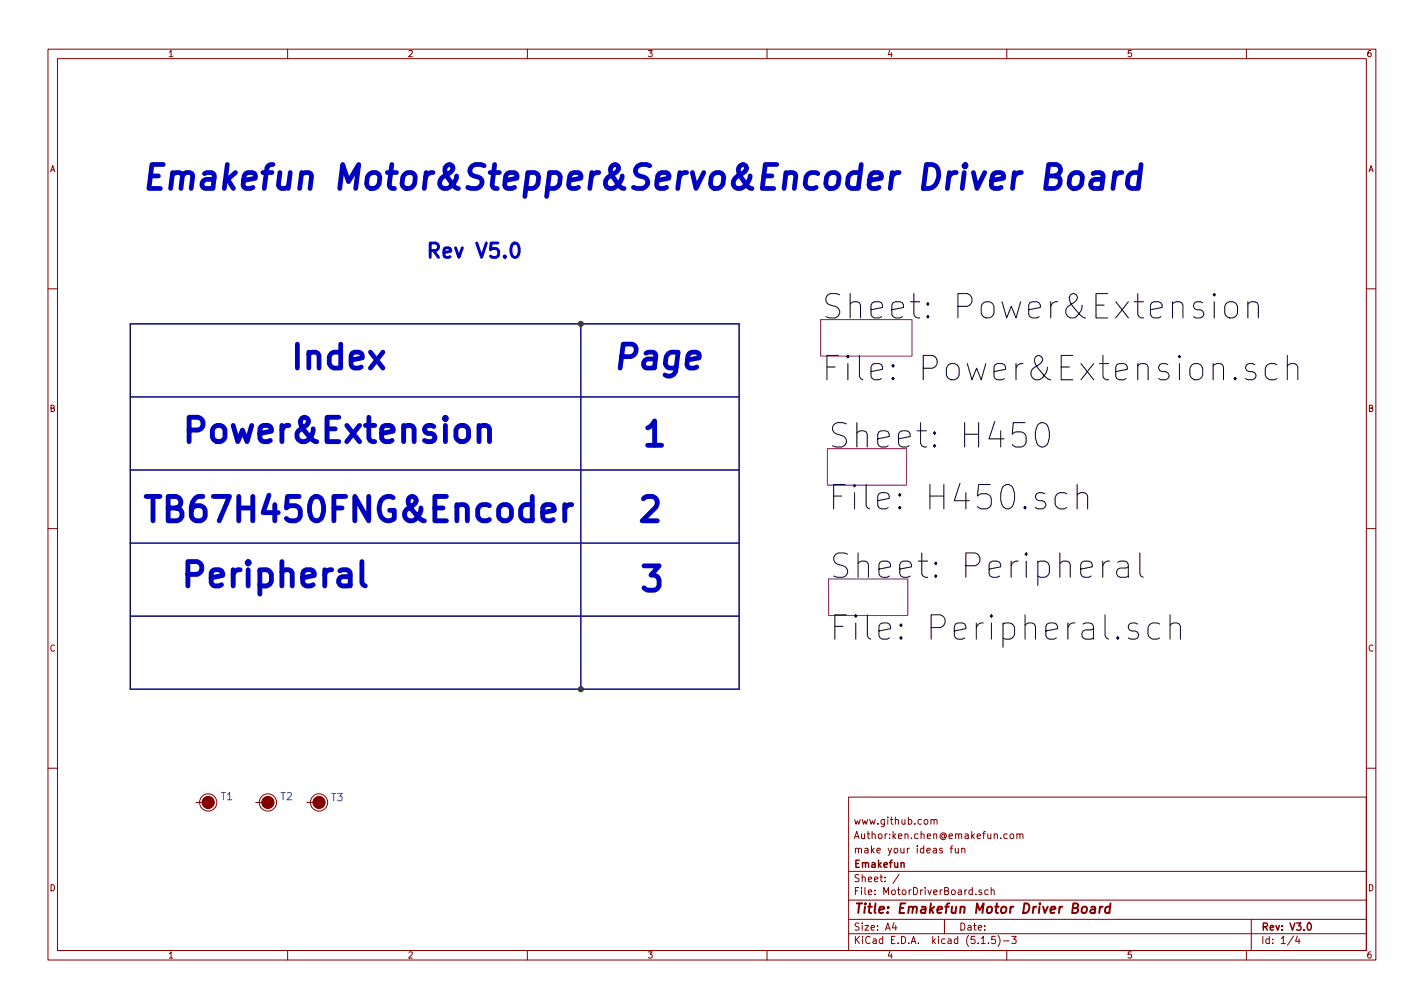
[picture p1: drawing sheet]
<svg xmlns="http://www.w3.org/2000/svg" width="297mm" height="210mm" viewBox="0 0 297 210" stroke-linecap="round" stroke-linejoin="round" font-family="sans-serif">
<g fill="none" stroke="#840000" stroke-width=".21">
<path d="M10 10.3h277v189.9h-277zM12 12.2h273v186.1h-273zM60 10.3v1.9M110 10.3v1.9M160 10.3v1.9M210 10.3v1.9M260 10.3v1.9M10 60.2h2M285 60.2h2M10 110.3h2M285 110.3h2M10 160.2h2"/>
<path d="M40.9 167.4h2.5M53.3 167.4h2.6M64 167.4h2.5M177 166.3h108v32h-108zM194.2 171.1l.2-.2 .4 .1v.9M194.2 170.9v1M194.8 171.1l.2-.2 .4 .1 .1 .9M198.2 176.9h.6M198.8 176.4l-.4 .3v1.2M199.3 176.9v.9l.4 .1 .2-.1M199.9 176.9v1M200.6 177.1l.2-.2 .4 .1 .1 .9"/>
<path d="M200.6 176.9v1M210.1 174l-.4-.1-.3 .3 .1 .6 .2 .1 .4-.1M210.7 174.1l.3-.2 .4 .2v.7l-.2 .1-.5-.1zM212.1 174.1l.2-.2 .4 .1 .1 .9M212.1 173.9v1M212.8 174.1l.2-.2 .3 .1 .1 .9M285 160.2h2M60 198.3v1.9M110 198.3v1.9M160 198.3v1.9M177 194.8h108M177 191.8h108"/>
<path d="M177 187.8h108M177 181.8h108M186.5 192.5l-.4 1h1M186.8 193v1M187.6 182.3l-1.3 2M197 191.8v3M203.6 186.5v.1M204.7 196.8h.8M204.7 185.7l-.3-.1-.2 .2 .1 .2 .4 .2v.3h-.5M206.1 185.7l-.4-.1-.3 .3 .1 .6 .2 .1 .4-.1M206.2 196.7v.1M206.8 185.7l.2-.1 .3 .1 .1 .9"/>
<path d="M206.8 185.1v1.5M207.6 195.3h-.7l-.1 .7 .2-.1 .5 .1 .1 .7-.2 .1-.6-.1M208.2 195.1a1.71 1.71 0 0 1 0 2.3M209.3 196.3h1.2M210 198.3v1.9M211 195.3h1l-.5 .6 .4 .1v.7l-.2 .1-.7-.1M260 198.3v1.9M261 191.8v6.5M269.8 195.2l-1.2 2M270.6 195.2l-.3 1.1h.9M271 195.8v1"/>
<circle cx="43.4" cy="167.4" r="1.8"/>
<circle cx="55.9" cy="167.4" r="1.8"/>
<circle cx="66.5" cy="167.4" r="1.8"/>
</g>
<path d="M188 180.1l.2-.2 .3 .1 .1 .9M272.9 192.6l.1-.1a.8 .8 0 0 1 .5 .8 .8 .8 0 0 1-.5 .7 1 1 0 0 1-.1-1.4z" fill="none" stroke="#840000" stroke-width=".3"/>
<path d="M225.8 189.3l.3-.2a.48 .48 0 0 1 .6 .4l-.2 .8-.5 .1-.4-.3zM227.6 189.2h.8l-.1 1.2M228.4 189.6l-.6 .1a.4 .4 0 0 0-.4 .3 .4 .4 0 0 0 .3 .4l.6-.1M229.5 189.1l-.2 1.3M230 189.1l-.4 .1-.2 .3M231.5 189.2h-.7l-.2 .3-.1 .6 .3 .3 .6-.1M231.6 188.4l-.2 2" fill="none" stroke="#840000" stroke-width=".41"/>
<path d="M171.2 66.7h19v7.6h-19zM172.6 93.6h16.5v7.6h-16.5zM172.8 120.8h16.6v7.6h-16.6z" fill="none" stroke="#840084" stroke-width=".21"/>
<g fill="none" stroke="#000" stroke-width=".21">
<path d="M253.3 61.2l-.2 .3 .2 .2 .2-.2-.2-.3v.5M253.3 62.9v3.4M255.7 63.4a1.4 1.4 0 0 1 2.4 .5v1.4a1.39 1.39 0 0 1-1.3 1.1 1.39 1.39 0 0 1-1.3-1.1v-1.4zM257.7 78.7l.2 .3-.2 .2-.3-.2 .3-.3v.5M260.3 63.4a1.28 1.28 0 0 1 2.2 .2v2.7M260.3 62.9v3.4M261.7 76.1a1.22 1.22 0 0 0-1.9 .4l.3 .8 .5 .2h.7l.4 .3 .3 .5-.3 .7-.4 .2h-1l-.5-.2M266.3 76.1l-.4-.3h-1l-.5 .3-.5 .7v1.5l.5 .7 .5 .2h1l.4-.2M268.5 76.3a1.28 1.28 0 0 1 2.2 .2v2.7M268.5 74.1v5.1M216.5 88.6a1.22 1.22 0 0 1 1.2-.4 1.22 1.22 0 0 1 .9 .9 3.8 3.8 0 0 1-.4 3.9 1.19 1.19 0 0 1-2-.7 4.3 4.3 0 0 1 .3-3.7zM222.5 103l-.5-.2h-.9l-.5 .2-.5 .7v1.5l.5 .7 .5 .2h.9l.5-.2"/>
<path d="M224.7 103.2a1.28 1.28 0 0 1 2.2 .3v2.6M224.7 101.1v5M230 117v3.4M231.5 117a1.27 1.27 0 0 0-1.5 1M233.2 117.3l.5-.3h.9l.5 .3 .3 .4v2.7M235.4 118.2l-.5 .3h-1.2a.99 .99 0 0 0-.8 1 .99 .99 0 0 0 .8 .9h1.2l.5-.2M237.8 115.3v4.4l.2 .5 .5 .2M237.3 130.2l-.5-.3h-.7l-.5 .3-.2 .5 .2 .7 .5 .2h.7l.5 .3 .2 .5-.2 .7-.5 .2h-1l-.4-.2M241.9 130.2l-.5-.3h-1l-.7 .5-.2 .5v1.5l.5 .7 .4 .2h1l.5-.2M244.1 130.4a1.25 1.25 0 0 1 2.1 .3v2.6M244.1 128.2v5.1"/>
</g>
<g fill="#840000" stroke="#840000" stroke-width=".21">
<circle cx="66.5" cy="167.4" r="1.27"/>
<circle cx="55.9" cy="167.4" r="1.27"/>
<circle cx="43.4" cy="167.4" r="1.27"/>
</g>
<path d="M27.2 67.6h127v76.2h-127zM121.2 67.6v76.2M27.2 82.8h127M27.2 98h127M27.2 113.3h127M27.2 128.5h127" fill="none" stroke="#000084" stroke-width=".3"/>
<path d="M218.4 36.7h1.7a1.23 1.23 0 0 0 1.1-1.1 1.23 1.23 0 0 0-.8-1.3h-1.7l-.6 5h1.9a1.46 1.46 0 0 0 .8-2.4l-.7-.2M223.5 36.5a1.3 1.3 0 0 1 1.3-.6 1.3 1.3 0 0 1 1 1l-.2 1.5a1.37 1.37 0 0 1-1.3 .9 1.37 1.37 0 0 1-1.3-.9l.2-1.5zM228 36.2l.5-.2h1l.4 .2 .2 .5-.3 2.6M230 37.2l-.5 .2h-1.2a1 1 0 0 0-.8 .9 1 1 0 0 0 .6 1h1.2l.5-.2M232.6 36l-.4 3.3M234 36a1.44 1.44 0 0 0-1.5 .9M237.8 36.2a1.66 1.66 0 0 0-2.5 .7l-.1 1.5 .3 .7 .5 .2h.9l.5-.2M238 34.3l-.6 5" fill="none" stroke="#0000c2" stroke-width=".99"/>
<path d="M99.9 89.2a1.28 1.28 0 0 1 2.2 .3v2.6M99.9 88.7v3.4M75.5 117.1v4.4l.2 .5 .5 .2M113.2 106.9l2.4-.5v-.4l-.2-.5-.5-.2h-1l-.5 .2-.2 .5v1.9l.2 .5 .5 .2h1l.5-.2M117.8 105.3v3.3M119.3 105.3a1.27 1.27 0 0 0-1.5 .9" fill="none" stroke="#0000c2" stroke-width="1"/>
<path d="M106.9 51a.73 .73 0 0 1 .7-.3 .73 .73 0 0 1 .6 .6 1.81 1.81 0 0 1-.6 2.4 .77 .77 0 0 1-.9-.6 2.55 2.55 0 0 1 .2-2.1z" fill="none" stroke="#0000c2" stroke-width=".61"/>
<g fill="#008400" stroke="#008400" stroke-width=".25">
<circle cx="121.2" cy="67.6" r=".51"/>
<circle cx="121.2" cy="143.8" r=".51"/>
</g>
<g font-size="7.1">
<text x="171.2" y="66.6">Sheet: Power&amp;Extension</text>
<text x="171.2" y="79.5">File: Power&amp;Extension.sch</text>
<text x="172.6" y="93.5">Sheet: H450</text>
<text x="172.6" y="106.4">File: H450.sch</text>
<text x="172.8" y="120.7">Sheet: Peripheral</text>
<text x="172.8" y="133.6">File: Peripheral.sch</text>
</g>
<g font-size="7.1" fill="#0000c2">
<text x="37.6" y="92.4">Power&amp;Extension</text>
<text x="133.5" y="93.1">1</text>
<text x="29.3" y="108.9">TB67H450FNG&amp;Encoder</text>
<text x="132.6" y="108.9">2</text>
<text x="37.3" y="122.5">Peripheral</text>
<text x="133" y="123.4">3</text>
</g>
<g font-size="7" fill="#0000c2">
<text x="29.2" y="39.6">Emakefun Motor&amp;Stepper&amp;Servo&amp;Encoder Driver Board</text>
<text x="60.2" y="77">Index</text>
<text x="127.5" y="77">Page</text>
</g>
<text font-size="4.2" fill="#0000c2" x="88.6" y="53.8">Rev V5.0</text>
<text font-size="2.8" fill="#840000" x="178" y="190.5">Title: Emakefun Motor Driver Board</text>
<g font-size="2.1" fill="#008484">
<text x="46.1" y="166.9">T1</text>
<text x="58.5" y="166.9">T2</text>
<text x="69.1" y="167.1">T3</text>
</g>
<g font-size="2.1" fill="#840000">
<text x="178" y="172">www.github.com</text>
<text x="178" y="178">make your ideas fun</text>
<text x="178" y="175">Author:ken.chen@emakefun.com</text>
<text x="178" y="184">Sheet: /</text>
<text x="178" y="181">Emakefun</text>
<text x="178" y="186.7">File: MotorDriverBoard.sch</text>
<text x="178" y="196.9">KiCad E.D.A. kicad (5.1.5)-3</text>
<text x="178" y="194.1">Size: A4</text>
<text x="200" y="194.1">Date:</text>
<text x="263" y="194.1">Rev: V3.0</text>
<text x="263" y="196.9">Id: 1/4</text>
</g>
<g font-size="1.8" fill="#840000">
<text x="35" y="11.9">1</text>
<text x="85" y="11.9">2</text>
<text x="135" y="11.9">3</text>
<text x="185" y="11.9">4</text>
<text x="235" y="11.9">5</text>
<text x="285" y="11.9">6</text>
<text x="10.4" y="35.9">A</text>
<text x="285.4" y="35.9">A</text>
<text x="10.4" y="85.9">B</text>
<text x="285.4" y="85.9">B</text>
<text x="10.4" y="135.9">C</text>
<text x="285.4" y="135.9">C</text>
<text x="10.4" y="185.9">D</text>
<text x="285.4" y="185.9">D</text>
<text x="35" y="199.9">1</text>
<text x="85" y="199.9">2</text>
<text x="135" y="199.9">3</text>
<text x="185" y="199.9">4</text>
<text x="235" y="199.9">5</text>
<text x="285" y="199.9">6</text>
</g>
</svg>
